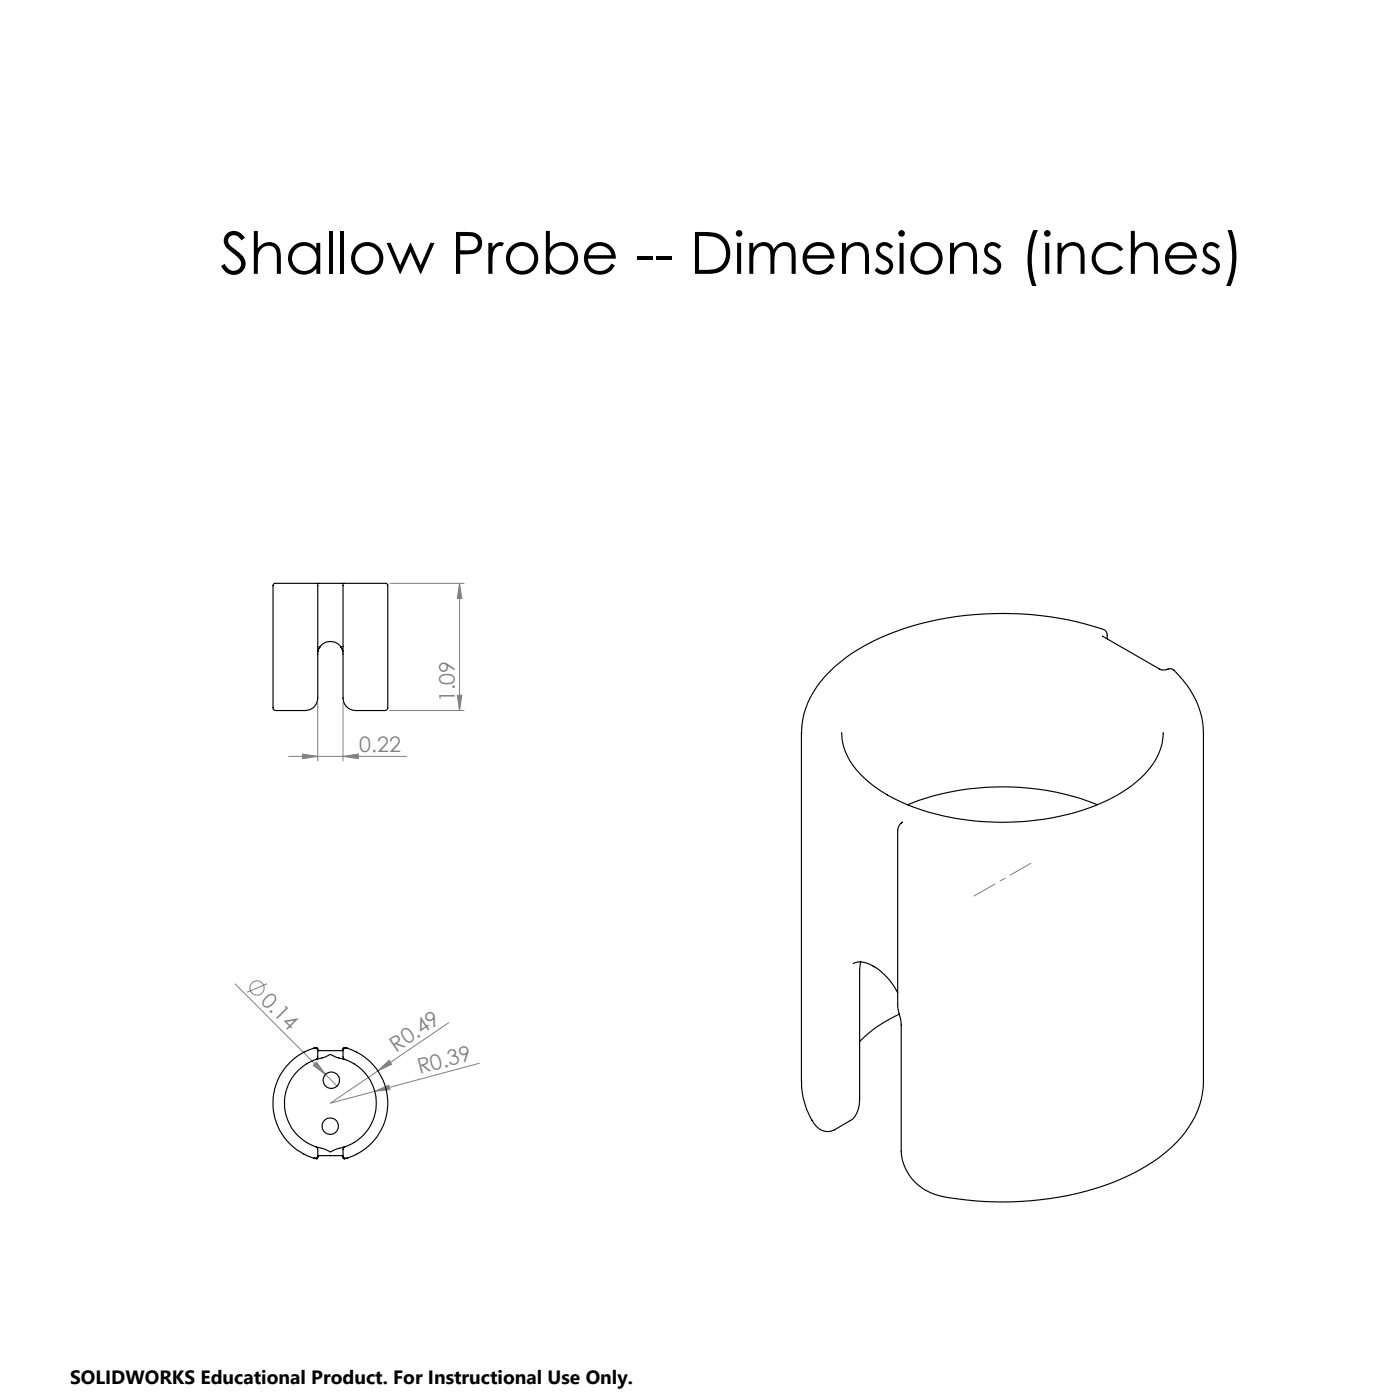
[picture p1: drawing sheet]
<svg xmlns="http://www.w3.org/2000/svg" width="305mm" height="305mm" viewBox="0 0 305 305" stroke-linecap="round" stroke-linejoin="round" font-family="sans-serif">
<g fill="none" stroke="#808080" stroke-width=".22">
<path d="M84.9 127h16.1M100 127v27.7M100 127l.5 3.3h-.9zM69.2 153v12.7M74.7 153v12.7M84.8 154.7h16.2M99.6 151.4h.9l-.5 3.3zM62.8 164.7h25.7M65.9 164.2l3.3 .5-3.3 .5zM74.7 164.7l3.3-.5v1zM51.2 214.2l19.7 19.7M58.1 214.2l-4.3 1.8"/>
<path d="M68.2 232l.7-.8 2 2.7zM70.9 233.9l2.5 2.5M81.6 237.6l3-1.3 .3 .9zM82.3 233.2l2.4-2.3 .6 .8zM97.7 222.6l-25.8 17.6 32.5-8.7"/>
<circle cx="56" cy="215.1" r="1.56"/>
</g>
<path d="M224.5 187.9l-12.4 7.2" fill="none" stroke="#808080" stroke-width=".22" stroke-dasharray="15.2 1.3 1.3 1.3" stroke-dashoffset="10"/>
<g fill="#808080">
<path d="M68.2 232l.7-.8 2 2.7z"/>
<path d="M81.6 237.6l3-1.3 .3 .9z"/>
<path d="M82.3 233.2l2.4-2.3 .6 .8z"/>
<path d="M65.9 164.2l3.3 .5-3.3 .5zM74.7 164.7l3.3-.5v1z"/>
<path d="M100 127l.5 3.3h-.9zM99.6 151.4h.9l-.5 3.3z"/>
</g>
<g fill="none" stroke="#000" stroke-width=".25">
<path d="M59.6 127.1l.2-.1h22a4.3 4.3 0 0 1 2.5 .2l.1 26.9a1.04 1.04 0 0 1-1.4 .6h-3.6a5.2 5.2 0 0 1-3.9-.8l-.5-.7-.3-1.2v-9.6a2.75 2.75 0 0 0-2.8-2.7 2.75 2.75 0 0 0-2.7 2.7v9.6a2.77 2.77 0 0 1-3.3 2.7h-3.5a5.7 5.7 0 0 1-2.8-.2l-.2-.3v-26.8zM69.2 127.2v14.5M74.7 127.2v14.5M240 138.5l12.6 7.3 .8 .1 .7-.2M241.1 139.1v-1a1.29 1.29 0 0 0-1.1-1.2 70.6 70.6 0 0 0-46.7 1.3 34.2 34.2 0 0 0-15.5 11.3 17.5 17.5 0 0 0-3.3 10.2M69.3 141.5l-.1 .4M69.7 140.8l-.2 .3M74.2 140.8l.2 .3M74.6 141.6v.3M174.5 159.6v75.9a16 16 0 0 0 2.2 8.4M183.2 159.6h.1M253.2 159.6a13.9 13.9 0 0 1-5.8 10.7 41.3 41.3 0 0 1-20.4 8.1 56.9 56.9 0 0 1-31.1-3.9 25.3 25.3 0 0 1-10.8-8.7 11.7 11.7 0 0 1-1.8-6.2"/>
<path d="M253.3 159.6h.1M254 145.8l.8-.2 .6 .2a19.3 19.3 0 0 1 6.6 13.6M262 159.5v76M196.3 179.2l-.5 .5-.4 1.1v38.3l.4 1.7M196.5 179l-.3 .2M238.9 175.2a56.7 56.7 0 0 0-41.3 0M185.7 209.8a5 5 0 0 1 4.9 .8 14.5 14.5 0 0 1 4.8 5.5M187.4 209.4l-.3 1.8v27.9M68.4 228.2l.5 .1 .3 .4v1.5l-.4 .5 1.8-.5 1.3-.6M68.4 228.2a12.5 12.5 0 0 0-9 12 12.5 12.5 0 0 0 9 12M68.4 228.2h.1M68.4 228.2l.6-.1 .3 .6h4.2a1.03 1.03 0 0 0 1.1-.1h.1a.41 .41 0 0 1 .1-.5 .41 .41 0 0 1 .6 .1"/>
<path d="M68.8 230.7a10 10 0 0 0-6.9 9.5 10 10 0 0 0 6.9 9.5M75.1 230.7a10 10 0 0 1 6.8 9.5 10 10 0 0 1-6.8 9.5M75.1 228.2h-.1M75.4 228.2a.57 .57 0 0 0-.7 .5v1.5l.4 .5-1.8-.5-1.3-.6M75.5 228.2a12.5 12.5 0 0 1 8.9 12 12.5 12.5 0 0 1-8.9 12M75.5 228.2h.1M187.1 239.1a5.2 5.2 0 0 1-2 4.8l-3.4 2.1M195.8 220.8l.4 2.4M195.8 220.8a27.3 27.3 0 0 0-8.7 6M196.2 223.2v27.4a10.9 10.9 0 0 0 10 10.1 69.3 69.3 0 0 0 38.9-4.5 31.4 31.4 0 0 0 14.4-11.9 17.4 17.4 0 0 0 2.5-8.8M68.4 252.2h.1M68.4 252.2a.43 .43 0 0 0 .6 .1 .43 .43 0 0 0 .2-.6l.2-.1h5l.3 .1 .1 .6 .6-.1"/>
<path d="M71.9 250.8l-1.3-.6-1.8-.5 .4 .4v1.5a.64 .64 0 0 1-.8 .6M72 250.8l1.3-.6 1.8-.5-.4 .4v1.6l.3 .4 .4 .1M75.5 252.2h.1M176.7 243.8a3.6 3.6 0 0 0 5 2.2M181.7 245.9h.1"/>
<circle cx="72.1" cy="235.2" r="1.78"/>
<circle cx="71.9" cy="245.2" r="1.78"/>
</g>
<text font-size="12.7" x="48" y="59.6">Shallow Probe -- Dimensions (inches)</text>
<g font-size="4.7" fill="#808080">
<text x="99.1" y="152.9" transform="rotate(-90 99.1 152.9)">1.09</text>
<text x="78.2" y="163.6">0.22</text>
<text x="56.6" y="218.1" transform="rotate(45 56.6 218.1)">0.14</text>
<text x="86.3" y="229.2" transform="rotate(-34 86.3 229.2)">R0.49</text>
<text x="91.4" y="233.9" transform="rotate(-15 91.4 233.9)">R0.39</text>
</g>
<text font-size="4.2" x="15.2" y="301.4">SOLIDWORKS Educational Product. For Instructional Use Only.</text>
</svg>
